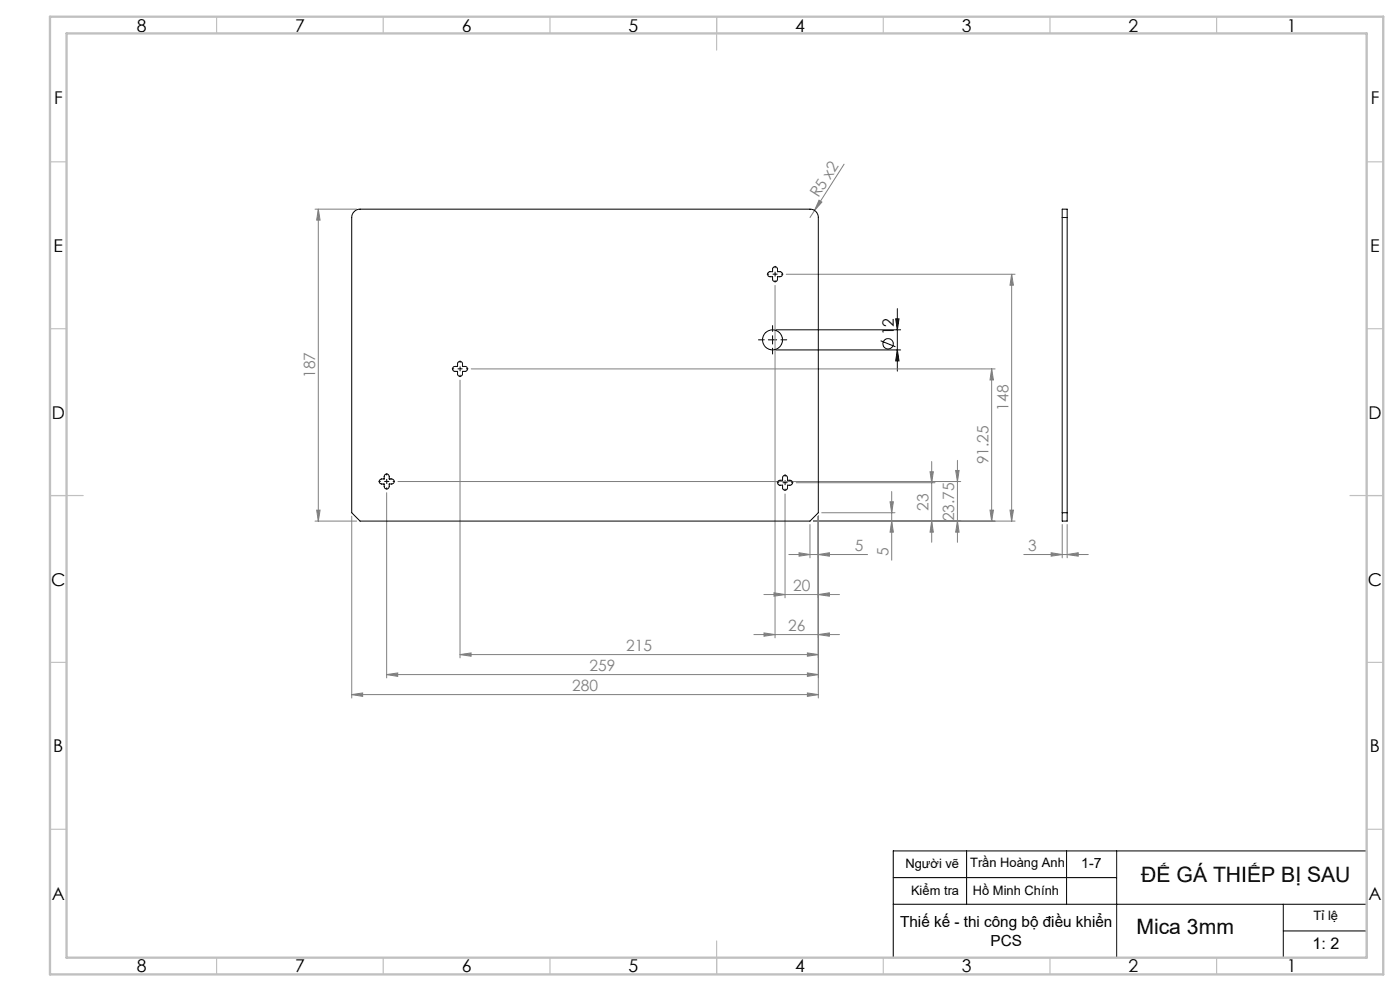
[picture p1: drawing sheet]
<svg xmlns="http://www.w3.org/2000/svg" width="420mm" height="297mm" viewBox="0 0 420 297" stroke-linecap="round" stroke-linejoin="round" font-family="sans-serif">
<g fill="none" stroke="#000" stroke-width=".3">
<path d="M232.8 98.8h37.4M268.7 95.6h1l-.5 3.2zM269.2 92.5v18.7M230.5 101.8h2.5M231.8 100.6v2.5M232.8 104.9h37.4M264.2 102.1l4.4 1.8M269.2 104.9l.5 3.3h-1zM290 255v16M320 255v16M335 255v32M268 271h142"/>
<path d="M268 263h67M385 271v16M385 279h25M268 287v-32h142v32"/>
<circle cx="266.4" cy="103" r="1.56"/>
</g>
<g fill="none" stroke="#808080" stroke-width=".3">
<path d="M253.2 49.2l-8.8 13.9M94.5 62.7h12.5M95.5 62.7v93.5M95.5 62.7l.5 3.3h-1zM244.4 63.1l-1.4 2.1M245.7 60l.9 .6-2.2 2.5zM232.5 85.5v105.7M235.9 82.2h68.6M303.5 82.2l.5 3.3h-1zM303.5 82.2v74M138 113.9v83.3M141.4 110.6h157.1"/>
<path d="M297.5 110.6l.5 3.3h-1zM297.5 110.6v45.6M279.5 138.3v24.2M287.2 138v24.5M94.5 156.2h12.5M95 152.9h1l-.5 3.3zM105.5 154.7v54.5M116 147.7v55.5M119.4 144.3h168.8M235.5 148.1v31.1M238.9 144.7h41.6M243 157.2v10"/>
<path d="M244 156.2h60.5M245.5 154.7v54.5M246.5 153.7h22M267 150.4h1l-.5 3.3zM267.5 147.3v20.6M267.5 156.2l.5 3.3h-1zM279 141.4h1l-.5 3.3zM279.5 156.2l.5 3.3h-1zM286.7 141h1l-.5 3.3zM287.2 156.2l.5 3.3h-1zM297 152.9h1l-.5 3.3zM303 152.9h1l-.5 3.3z"/>
<path d="M318.7 157.2v10M320.1 157.2v10M229.2 178.2h22.6M232.2 177.7l3.3 .5-3.3 .5zM236.6 166.2h23.7M239.7 165.7l3.3 .5-3.3 .5zM245.5 166.2l3.3-.5v1zM245.5 178.2l3.3-.5v1zM307.1 166.2h19.4M315.3 165.7l3.4 .5-3.4 .5zM320.1 166.2l3.4-.5v1zM138 196.2l3.3-.5v1z"/>
<path d="M138 196.2h107.5M226.2 190.2h25.6M229.2 189.7l3.3 .5-3.3 .5zM242.2 195.7l3.3 .5-3.3 .5zM245.5 190.2l3.3-.5v1zM105.5 208.2l3.3-.5v1zM105.5 208.2h140M116 202.2l3.3-.5v1zM116 202.2h129.5M242.2 207.7l3.3 .5-3.3 .5zM242.2 201.7l3.3 .5-3.3 .5z"/>
</g>
<path d="M232.5 84.5v-4.7M234.9 82.2h-4.7M135.7 110.5h4.7M138 108.2v4.7M113.7 144.3h4.7M116 141.9v4.7M233.2 144.7h4.7M235.5 147v-4.7" fill="none" stroke="#000" stroke-width=".3" stroke-dasharray="15.2 1.3 1.3 1.3" stroke-dashoffset="14.8"/>
<path d="M231.8 99.3v-1.7M229.3 101.8h-1.8M231.8 104.3v1.8M234.3 101.8h1.7" fill="none" stroke="#000" stroke-width=".3" stroke-dasharray="15.2 1.3 1.3 1.3"/>
<path d="M266.7 287h143.3" fill="none" stroke="#c0c0c0" stroke-width=".3"/>
<g fill="none" stroke="#c0c0c0" stroke-width=".35">
<path d="M65 5v5M115 5v5M165 5v5M215 5v10M265 5v5M315 5v5M365 5v5M15 48.5h5M410 48.5h5M15 98.5h5M410 98.5h5M15 148.5h10"/>
<path d="M405 148.5h10M15 198.5h5M410 198.5h5M15 248.5h5M410 248.5h5M65 287v5M115 287v5M165 287v5M215 282v10M265 287v5M315 287v5M365 287v5"/>
</g>
<path d="M15 5h400v287h-400zM20 10h390v277h-390z" fill="none" stroke="#c0c0c0" stroke-width=".7"/>
<path d="M268.7 95.6h1l-.5 3.2zM269.2 104.9l.5 3.3h-1z" fill="#000"/>
<g fill="#808080">
<path d="M245.7 60l.9 .6-2.2 2.5z"/>
<path d="M245.5 178.2l3.3-.5v1zM232.2 177.7l3.3 .5-3.3 .5zM245.5 190.2l3.3-.5v1zM229.2 189.7l3.3 .5-3.3 .5zM242.2 195.7l3.3 .5-3.3 .5zM138 196.2l3.3-.5v1zM242.2 201.7l3.3 .5-3.3 .5zM116 202.2l3.3-.5v1z"/>
<path d="M105.5 208.2l3.3-.5v1zM242.2 207.7l3.3 .5-3.3 .5zM239.7 165.7l3.3 .5-3.3 .5zM245.5 166.2l3.3-.5v1zM315.3 165.7l3.4 .5-3.4 .5zM320.1 166.2l3.4-.5v1z"/>
<path d="M95 152.9h1l-.5 3.3zM95.5 62.7l.5 3.3h-1zM267.5 156.2l.5 3.3h-1zM267 150.4h1l-.5 3.3z"/>
<path d="M279.5 156.2l.5 3.3h-1zM279 141.4h1l-.5 3.3zM287.2 156.2l.5 3.3h-1zM286.7 141h1l-.5 3.3zM297 152.9h1l-.5 3.3zM297.5 110.6l.5 3.3h-1zM303 152.9h1l-.5 3.3zM303.5 82.2l.5 3.3h-1z"/>
</g>
<g fill="none" stroke="#000" stroke-width=".3">
<path d="M106.3 63.4l.8-.5 .9-.2h135a2.47 2.47 0 0 1 2.5 2.5v88.5l-2.5 2.5h-135l-2.5-2.5v-88.5l.2-1zM318.7 65.2v-2.5h1.4v2.5M318.7 65.2v91h1.4v-91M318.7 65.2h1.4M231.7 81.4h.1M231.7 81.4h-.7a.76 .76 0 0 0-.7 .8 .76 .76 0 0 0 .7 .7h.7M231.7 82.9h.1M231.8 81.4v-.7a.74 .74 0 0 1 .7-.8 .74 .74 0 0 1 .8 .8v.7h.7a.76 .76 0 0 1 .8 .8 .76 .76 0 0 1-.8 .7h-.7v.8a.74 .74 0 0 1-.8 .7 .74 .74 0 0 1-.7-.7v-.7M137.2 109.8h-.7a.74 .74 0 0 0-.8 .8 .74 .74 0 0 0 .8 .7h.7M137.2 111.3h.1M137.3 109.8v-.8a.74 .74 0 0 1 .7-.7 .74 .74 0 0 1 .7 .7v.8M137.3 109.8h-.1"/>
<path d="M137.3 111.3v.7a.74 .74 0 0 0 .7 .8 .74 .74 0 0 0 .7-.8v-.7M138.7 111.3h.1M138.8 109.8h.1M138.8 109.8h.7a.74 .74 0 0 1 .8 .8 .74 .74 0 0 1-.8 .7h-.7M115.5 142.3l.2-.2a.76 .76 0 0 1 1.1 .7v.7h.7a.76 .76 0 0 1 .8 .8 .76 .76 0 0 1-.8 .8h-.7v.7a.76 .76 0 0 1-.8 .7 .76 .76 0 0 1-.7-.7v-.7h-.8a.76 .76 0 0 1-.7-.8 .76 .76 0 0 1 .7-.8h.8zM116.8 143.5h.1M234.7 143.9h-.7a.74 .74 0 0 0-.7 .8 .74 .74 0 0 0 .7 .7h.7M234.7 145.4h.1M234.8 143.9h.1M234.8 143.9v-.7a.74 .74 0 0 1 .7-.8 .74 .74 0 0 1 .8 .8v.7h.7a.74 .74 0 0 1 .8 .8 .74 .74 0 0 1-.8 .7h-.7v.8a.74 .74 0 0 1-.8 .7 .74 .74 0 0 1-.7-.7v-.8M318.7 153.7h1.4"/>
<circle cx="231.8" cy="101.9" r="3"/>
</g>
<g font-size="6.3">
<text x="342.4" y="264.4">ĐẾ GÁ THIẾP BỊ SAU</text>
<text x="340.9" y="279.9">Mica 3mm</text>
</g>
<g font-size="5.3">
<text x="41" y="9.5">8</text>
<text x="88.5" y="9.5">7</text>
<text x="138.5" y="9.5">6</text>
<text x="188.5" y="9.5">5</text>
<text x="238.5" y="9.5">4</text>
<text x="288.5" y="9.5">3</text>
<text x="338.5" y="9.5">2</text>
<text x="386" y="9.5">1</text>
<text x="16.2" y="31.3">F</text>
<text x="411.2" y="31.3">F</text>
<text x="16.1" y="75.4">E</text>
<text x="411.1" y="75.4">E</text>
<text x="15.5" y="125.5">D</text>
<text x="410.5" y="125.5">D</text>
<text x="15.4" y="175.5">C</text>
<text x="410.4" y="175.5">C</text>
<text x="16" y="225.5">B</text>
<text x="411" y="225.5">B</text>
<text x="15.5" y="269.8">A</text>
<text x="410.5" y="269.8">A</text>
<text x="41" y="291.4">8</text>
<text x="88.5" y="291.4">7</text>
<text x="138.5" y="291.4">6</text>
<text x="188.5" y="291.4">5</text>
<text x="238.5" y="291.4">4</text>
<text x="288.5" y="291.4">3</text>
<text x="338.5" y="291.4">2</text>
<text x="386" y="291.4">1</text>
</g>
<text font-size="4.8" x="393.8" y="284.4">1: 2</text>
<g font-size="4.7" fill="#808080">
<text x="245.5" y="59.5" transform="rotate(-57 245.5 59.5)">R5 x2</text>
<text x="94.5" y="113.3" transform="rotate(-90 94.5 113.3)">187</text>
<text x="302.5" y="123" transform="rotate(-90 302.5 123)">148</text>
<text x="296.5" y="139.2" transform="rotate(-90 296.5 139.2)">91.25</text>
<text x="278.5" y="153" transform="rotate(-90 278.5 153)">23</text>
<text x="286.2" y="156.2" transform="rotate(-90 286.2 156.2)">23.75</text>
<text x="256.4" y="165.1">5</text>
<text x="266.5" y="166.6" transform="rotate(-90 266.5 166.6)">5</text>
<text x="308.4" y="165.1">3</text>
<text x="237.9" y="177.1">20</text>
<text x="236.4" y="189.1">26</text>
<text x="187.9" y="195.1">215</text>
<text x="176.9" y="201.1">259</text>
<text x="171.6" y="207.1">280</text>
</g>
<text font-size="4.7" x="268.2" y="100.4" transform="rotate(-90 268.2 100.4)">12</text>
<g font-size="4.6">
<text x="270" y="277.8">Thiế kế - thi công bộ điều khiển</text>
<text x="297.2" y="283.4">PCS</text>
</g>
<text font-size="4.2" x="324.4" y="260.1">1-7</text>
<g font-size="3.9">
<text x="271.6" y="260.1">Người vẽ</text>
<text x="291" y="260">Trần Hoàng Anh</text>
<text x="273.3" y="268.2">Kiểm tra</text>
<text x="291.8" y="268.2">Hồ Minh Chính</text>
<text x="394.1" y="275.7">Tỉ lệ</text>
</g>
</svg>
